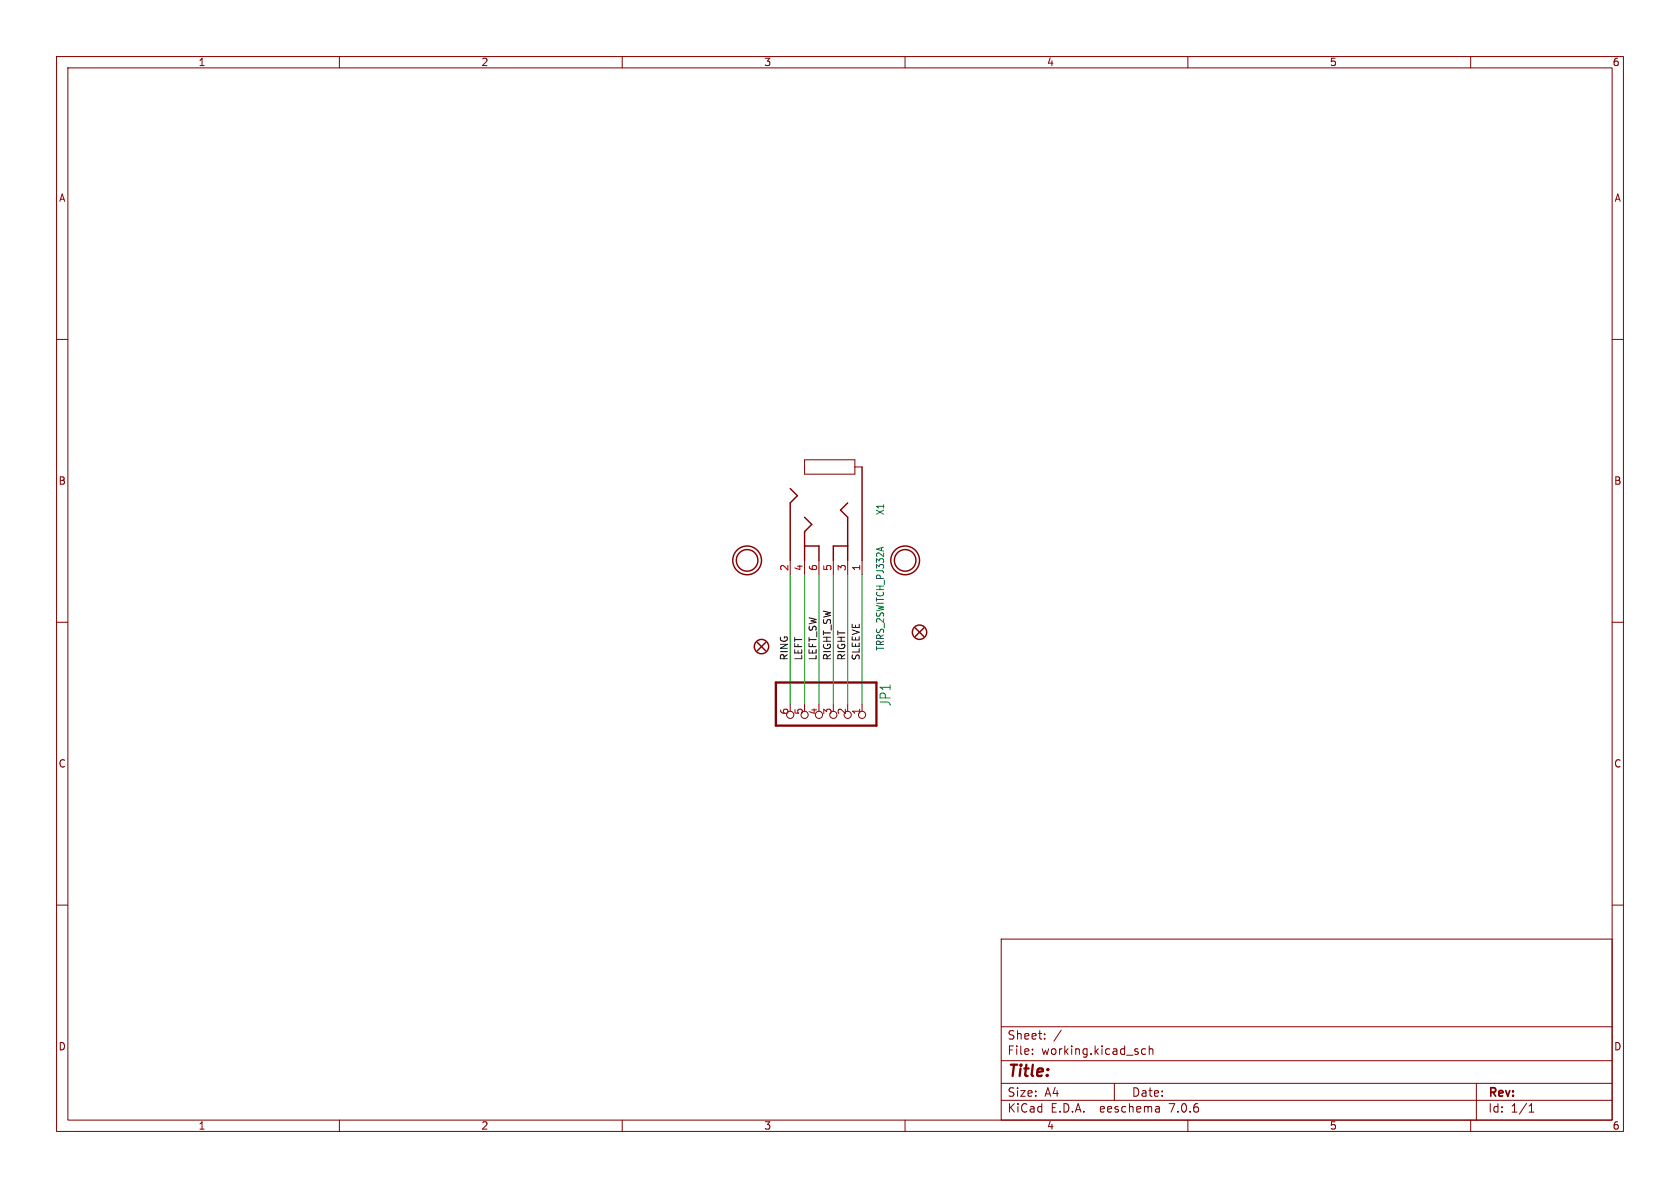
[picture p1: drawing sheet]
(kicad_sch (version 20230121) (generator eeschema)

 (paper "A4")

 (lib_symbols
  (symbol "working-eagle-import:FIDUCIAL_1MM" (in_bom yes) (on_board yes)
   (property "Reference" "FID" (at 0 0 0) (effects (font (size 1.27 1.27)) hide))
   (property "Value" "" (at 0 0 0) (effects (font (size 1.27 1.27)) hide))
   (property "Footprint" "working:FIDUCIAL_1MM" (at 0 0 0) (effects (font (size 1.27 1.27)) hide))
   (property "Datasheet" "" (at 0 0 0) (effects (font (size 1.27 1.27)) hide))
   (property "ki_locked" "" (at 0 0 0) (effects (font (size 1.27 1.27))))
   (symbol "FIDUCIAL_1MM_1_0"
    (polyline (pts (xy -0.762 0.762) (xy 0.762 -0.762)) (stroke (width 0.254) (type solid)) (fill (type none)))
    (polyline (pts (xy 0.762 0.762) (xy -0.762 -0.762)) (stroke (width 0.254) (type solid)) (fill (type none)))
    (circle (center 0 0) (radius 1.27) (stroke (width 0.254) (type solid)) (fill (type none)))))
  (symbol "working-eagle-import:HEADER-1X670MIL" (in_bom yes) (on_board yes)
   (property "Reference" "JP" (at -6.35 10.795 0) (effects (font (size 1.778 1.5113)) (justify left bottom)))
   (property "Value" "" (at -6.35 -10.16 0) (effects (font (size 1.778 1.5113)) (justify left bottom)))
   (property "Footprint" "working:1X06_ROUND_70" (at 0 0 0) (effects (font (size 1.27 1.27)) hide))
   (property "Datasheet" "" (at 0 0 0) (effects (font (size 1.27 1.27)) hide))
   (property "ki_locked" "" (at 0 0 0) (effects (font (size 1.27 1.27))))
   (symbol "HEADER-1X670MIL_1_0"
    (polyline (pts (xy -6.35 -7.62) (xy 1.27 -7.62)) (stroke (width 0.4064) (type solid)) (fill (type none)))
    (polyline (pts (xy -6.35 10.16) (xy -6.35 -7.62)) (stroke (width 0.4064) (type solid)) (fill (type none)))
    (polyline (pts (xy 1.27 -7.62) (xy 1.27 10.16)) (stroke (width 0.4064) (type solid)) (fill (type none)))
    (polyline (pts (xy 1.27 10.16) (xy -6.35 10.16)) (stroke (width 0.4064) (type solid)) (fill (type none)))
    (pin passive inverted (at -2.54 7.62 0) (length 2.54) (name "1" (effects (font (size 0 0)))) (number "1" (effects (font (size 1.27 1.27)))))
    (pin passive inverted (at -2.54 5.08 0) (length 2.54) (name "2" (effects (font (size 0 0)))) (number "2" (effects (font (size 1.27 1.27)))))
    (pin passive inverted (at -2.54 2.54 0) (length 2.54) (name "3" (effects (font (size 0 0)))) (number "3" (effects (font (size 1.27 1.27)))))
    (pin passive inverted (at -2.54 0 0) (length 2.54) (name "4" (effects (font (size 0 0)))) (number "4" (effects (font (size 1.27 1.27)))))
    (pin passive inverted (at -2.54 -2.54 0) (length 2.54) (name "5" (effects (font (size 0 0)))) (number "5" (effects (font (size 1.27 1.27)))))
    (pin passive inverted (at -2.54 -5.08 0) (length 2.54) (name "6" (effects (font (size 0 0)))) (number "6" (effects (font (size 1.27 1.27)))))))
  (symbol "working-eagle-import:MOUNTINGHOLE2.0" (in_bom yes) (on_board yes)
   (property "Reference" "" (at 0 0 0) (effects (font (size 1.27 1.27)) hide))
   (property "Value" "" (at 0 0 0) (effects (font (size 1.27 1.27)) hide))
   (property "Footprint" "working:MOUNTINGHOLE_2.0_PLATED" (at 0 0 0) (effects (font (size 1.27 1.27)) hide))
   (property "Datasheet" "" (at 0 0 0) (effects (font (size 1.27 1.27)) hide))
   (property "ki_locked" "" (at 0 0 0) (effects (font (size 1.27 1.27))))
   (symbol "MOUNTINGHOLE2.0_1_0"
    (circle (center 0 0) (radius 1.905) (stroke (width 0.254) (type solid)) (fill (type none)))
    (circle (center 0 0) (radius 2.54) (stroke (width 0.254) (type solid)) (fill (type none)))))
  (symbol "working-eagle-import:TRRS_2SWITCH_PJ332A" (in_bom yes) (on_board yes)
   (property "Reference" "X" (at -2.54 10.16 0) (effects (font (size 1.27 1.0795)) (justify left bottom)))
   (property "Value" "" (at 5.08 10.16 0) (effects (font (size 1.27 1.0795)) (justify left bottom)))
   (property "Footprint" "working:PJ-332A" (at 0 0 0) (effects (font (size 1.27 1.27)) hide))
   (property "Datasheet" "" (at 0 0 0) (effects (font (size 1.27 1.27)) hide))
   (property "ki_locked" "" (at 0 0 0) (effects (font (size 1.27 1.27))))
   (symbol "TRRS_2SWITCH_PJ332A_1_0"
    (polyline (pts (xy -10.16 -2.54) (xy -10.16 6.35)) (stroke (width 0.1524) (type solid)) (fill (type none)))
    (polyline (pts (xy -10.16 6.35) (xy -8.89 6.35)) (stroke (width 0.1524) (type solid)) (fill (type none)))
    (polyline (pts (xy -8.89 6.35) (xy -7.62 6.35)) (stroke (width 0.1524) (type solid)) (fill (type none)))
    (polyline (pts (xy -8.89 7.62) (xy -8.89 6.35)) (stroke (width 0.1524) (type solid)) (fill (type none)))
    (polyline (pts (xy -7.62 -2.54) (xy -10.16 -2.54)) (stroke (width 0.1524) (type solid)) (fill (type none)))
    (polyline (pts (xy -7.62 6.35) (xy -7.62 -2.54)) (stroke (width 0.1524) (type solid)) (fill (type none)))
    (polyline (pts (xy -3.81 -3.81) (xy -5.08 -5.08)) (stroke (width 0.254) (type solid)) (fill (type none)))
    (polyline (pts (xy -2.54 -5.08) (xy -3.81 -3.81)) (stroke (width 0.254) (type solid)) (fill (type none)))
    (polyline (pts (xy -1.27 3.81) (xy -2.54 5.08)) (stroke (width 0.254) (type solid)) (fill (type none)))
    (polyline (pts (xy 0 5.08) (xy -1.27 3.81)) (stroke (width 0.254) (type solid)) (fill (type none)))
    (polyline (pts (xy 1.27 -1.27) (xy 0 -2.54)) (stroke (width 0.254) (type solid)) (fill (type none)))
    (polyline (pts (xy 2.54 -2.54) (xy 1.27 -1.27)) (stroke (width 0.254) (type solid)) (fill (type none)))
    (polyline (pts (xy 5.08 -2.54) (xy 2.54 -2.54)) (stroke (width 0.254) (type solid)) (fill (type none)))
    (polyline (pts (xy 5.08 0) (xy 5.08 -2.54)) (stroke (width 0.254) (type solid)) (fill (type none)))
    (polyline (pts (xy 5.08 2.54) (xy 5.08 5.08)) (stroke (width 0.254) (type solid)) (fill (type none)))
    (polyline (pts (xy 5.08 5.08) (xy 0 5.08)) (stroke (width 0.254) (type solid)) (fill (type none)))
    (polyline (pts (xy 7.62 -5.08) (xy -2.54 -5.08)) (stroke (width 0.254) (type solid)) (fill (type none)))
    (polyline (pts (xy 7.62 -2.54) (xy 5.08 -2.54)) (stroke (width 0.254) (type solid)) (fill (type none)))
    (polyline (pts (xy 7.62 0) (xy 5.08 0)) (stroke (width 0.254) (type solid)) (fill (type none)))
    (polyline (pts (xy 7.62 2.54) (xy 5.08 2.54)) (stroke (width 0.254) (type solid)) (fill (type none)))
    (polyline (pts (xy 7.62 5.08) (xy 5.08 5.08)) (stroke (width 0.254) (type solid)) (fill (type none)))
    (polyline (pts (xy 7.62 7.62) (xy -8.89 7.62)) (stroke (width 0.254) (type solid)) (fill (type none)))
    (pin passive line (at 10.16 7.62 180) (length 2.54) (name "RING" (effects (font (size 0 0)))) (number "1" (effects (font (size 1.27 1.27)))))
    (pin passive line (at 10.16 -5.08 180) (length 2.54) (name "RING1" (effects (font (size 0 0)))) (number "2" (effects (font (size 1.27 1.27)))))
    (pin passive line (at 10.16 5.08 180) (length 2.54) (name "RING2" (effects (font (size 0 0)))) (number "3" (effects (font (size 1.27 1.27)))))
    (pin passive line (at 10.16 -2.54 180) (length 2.54) (name "TIP" (effects (font (size 0 0)))) (number "4" (effects (font (size 1.27 1.27)))))
    (pin passive line (at 10.16 2.54 180) (length 2.54) (name "R2_SW" (effects (font (size 0 0)))) (number "5" (effects (font (size 1.27 1.27)))))
    (pin passive line (at 10.16 0 180) (length 2.54) (name "TIP_SW" (effects (font (size 0 0)))) (number "6" (effects (font (size 1.27 1.27))))))))


 (wire (pts (xy 139.7 124.46) (xy 139.7 101.6)) (stroke (width 0.1524) (type solid)))
 (wire (pts (xy 149.86 124.46) (xy 149.86 101.6)) (stroke (width 0.1524) (type solid)))
 (wire (pts (xy 142.24 124.46) (xy 142.24 101.6)) (stroke (width 0.1524) (type solid)))
 (wire (pts (xy 152.4 124.46) (xy 152.4 101.6)) (stroke (width 0.1524) (type solid)))
 (wire (pts (xy 147.32 124.46) (xy 147.32 101.6)) (stroke (width 0.1524) (type solid)))
 (wire (pts (xy 144.78 124.46) (xy 144.78 101.6)) (stroke (width 0.1524) (type solid)))

 (label "LEFT_SW" (at 144.78 116.84 90) (fields_autoplaced) (effects (font (size 1.2446 1.2446)) (justify left bottom)))
 (label "LEFT" (at 142.24 116.84 90) (fields_autoplaced) (effects (font (size 1.2446 1.2446)) (justify left bottom)))
 (label "SLEEVE" (at 152.4 116.84 90) (fields_autoplaced) (effects (font (size 1.2446 1.2446)) (justify left bottom)))
 (label "RIGHT" (at 149.86 116.84 90) (fields_autoplaced) (effects (font (size 1.2446 1.2446)) (justify left bottom)))
 (label "RING" (at 139.7 116.84 90) (fields_autoplaced) (effects (font (size 1.2446 1.2446)) (justify left bottom)))
 (label "RIGHT_SW" (at 147.32 116.84 90) (fields_autoplaced) (effects (font (size 1.2446 1.2446)) (justify left bottom)))

 (symbol (lib_id "working-eagle-import:FIDUCIAL_1MM") (at 134.62 114.3 0) (unit 1) (in_bom yes) (on_board yes) (dnp no)
  (property "Reference" "FID1" (at 134.62 114.3 0) (effects (font (size 1.27 1.27)) hide))
  (property "Value" "FIDUCIAL_1MM" (at 134.62 114.3 0) (effects (font (size 1.27 1.27)) hide))
  (property "Footprint" "working:FIDUCIAL_1MM" (at 134.62 114.3 0) (effects (font (size 1.27 1.27)) hide))
  (property "Datasheet" "" (at 134.62 114.3 0) (effects (font (size 1.27 1.27)) hide)))

 (symbol (lib_id "working-eagle-import:MOUNTINGHOLE2.0") (at 132.08 99.06 0) (unit 1) (in_bom yes) (on_board yes) (dnp no)
  (property "Reference" "U$2" (at 132.08 99.06 0) (effects (font (size 1.27 1.27)) hide))
  (property "Value" "MOUNTINGHOLE2.0" (at 132.08 99.06 0) (effects (font (size 1.27 1.27)) hide))
  (property "Footprint" "working:MOUNTINGHOLE_2.0_PLATED" (at 132.08 99.06 0) (effects (font (size 1.27 1.27)) hide))
  (property "Datasheet" "" (at 132.08 99.06 0) (effects (font (size 1.27 1.27)) hide)))

 (symbol (lib_id "working-eagle-import:TRRS_2SWITCH_PJ332A") (at 144.78 91.44 270) (unit 1) (in_bom yes) (on_board yes) (dnp no)
  (property "Reference" "X1" (at 154.94 88.9 0) (effects (font (size 1.27 1.0795)) (justify left bottom)))
  (property "Value" "TRRS_2SWITCH_PJ332A" (at 154.94 96.52 0) (effects (font (size 1.27 1.0795)) (justify left bottom)))
  (property "Footprint" "working:PJ-332A" (at 144.78 91.44 0) (effects (font (size 1.27 1.27)) hide))
  (property "Datasheet" "" (at 144.78 91.44 0) (effects (font (size 1.27 1.27)) hide)) (pin "1") (pin "2") (pin "3") (pin "4") (pin "5") (pin "6"))

 (symbol (lib_id "working-eagle-import:MOUNTINGHOLE2.0") (at 160.02 99.06 0) (unit 1) (in_bom yes) (on_board yes) (dnp no)
  (property "Reference" "U$4" (at 160.02 99.06 0) (effects (font (size 1.27 1.27)) hide))
  (property "Value" "MOUNTINGHOLE2.0" (at 160.02 99.06 0) (effects (font (size 1.27 1.27)) hide))
  (property "Footprint" "working:MOUNTINGHOLE_2.0_PLATED" (at 160.02 99.06 0) (effects (font (size 1.27 1.27)) hide))
  (property "Datasheet" "" (at 160.02 99.06 0) (effects (font (size 1.27 1.27)) hide)))

 (symbol (lib_id "working-eagle-import:FIDUCIAL_1MM") (at 162.56 111.76 0) (unit 1) (in_bom yes) (on_board yes) (dnp no)
  (property "Reference" "FID2" (at 162.56 111.76 0) (effects (font (size 1.27 1.27)) hide))
  (property "Value" "FIDUCIAL_1MM" (at 162.56 111.76 0) (effects (font (size 1.27 1.27)) hide))
  (property "Footprint" "working:FIDUCIAL_1MM" (at 162.56 111.76 0) (effects (font (size 1.27 1.27)) hide))
  (property "Datasheet" "" (at 162.56 111.76 0) (effects (font (size 1.27 1.27)) hide)))

 (symbol (lib_id "working-eagle-import:HEADER-1X670MIL") (at 144.78 127 270) (unit 1) (in_bom yes) (on_board yes) (dnp no)
  (property "Reference" "JP1" (at 155.575 120.65 0) (effects (font (size 1.778 1.5113)) (justify left bottom)))
  (property "Value" "HEADER-1X670MIL" (at 134.62 120.65 0) (effects (font (size 1.778 1.5113)) (justify left bottom) hide))
  (property "Footprint" "working:1X06_ROUND_70" (at 144.78 127 0) (effects (font (size 1.27 1.27)) hide))
  (property "Datasheet" "" (at 144.78 127 0) (effects (font (size 1.27 1.27)) hide)) (pin "1") (pin "2") (pin "3") (pin "4") (pin "5") (pin "6"))

 (sheet_instances (path "" (page "1"))))
